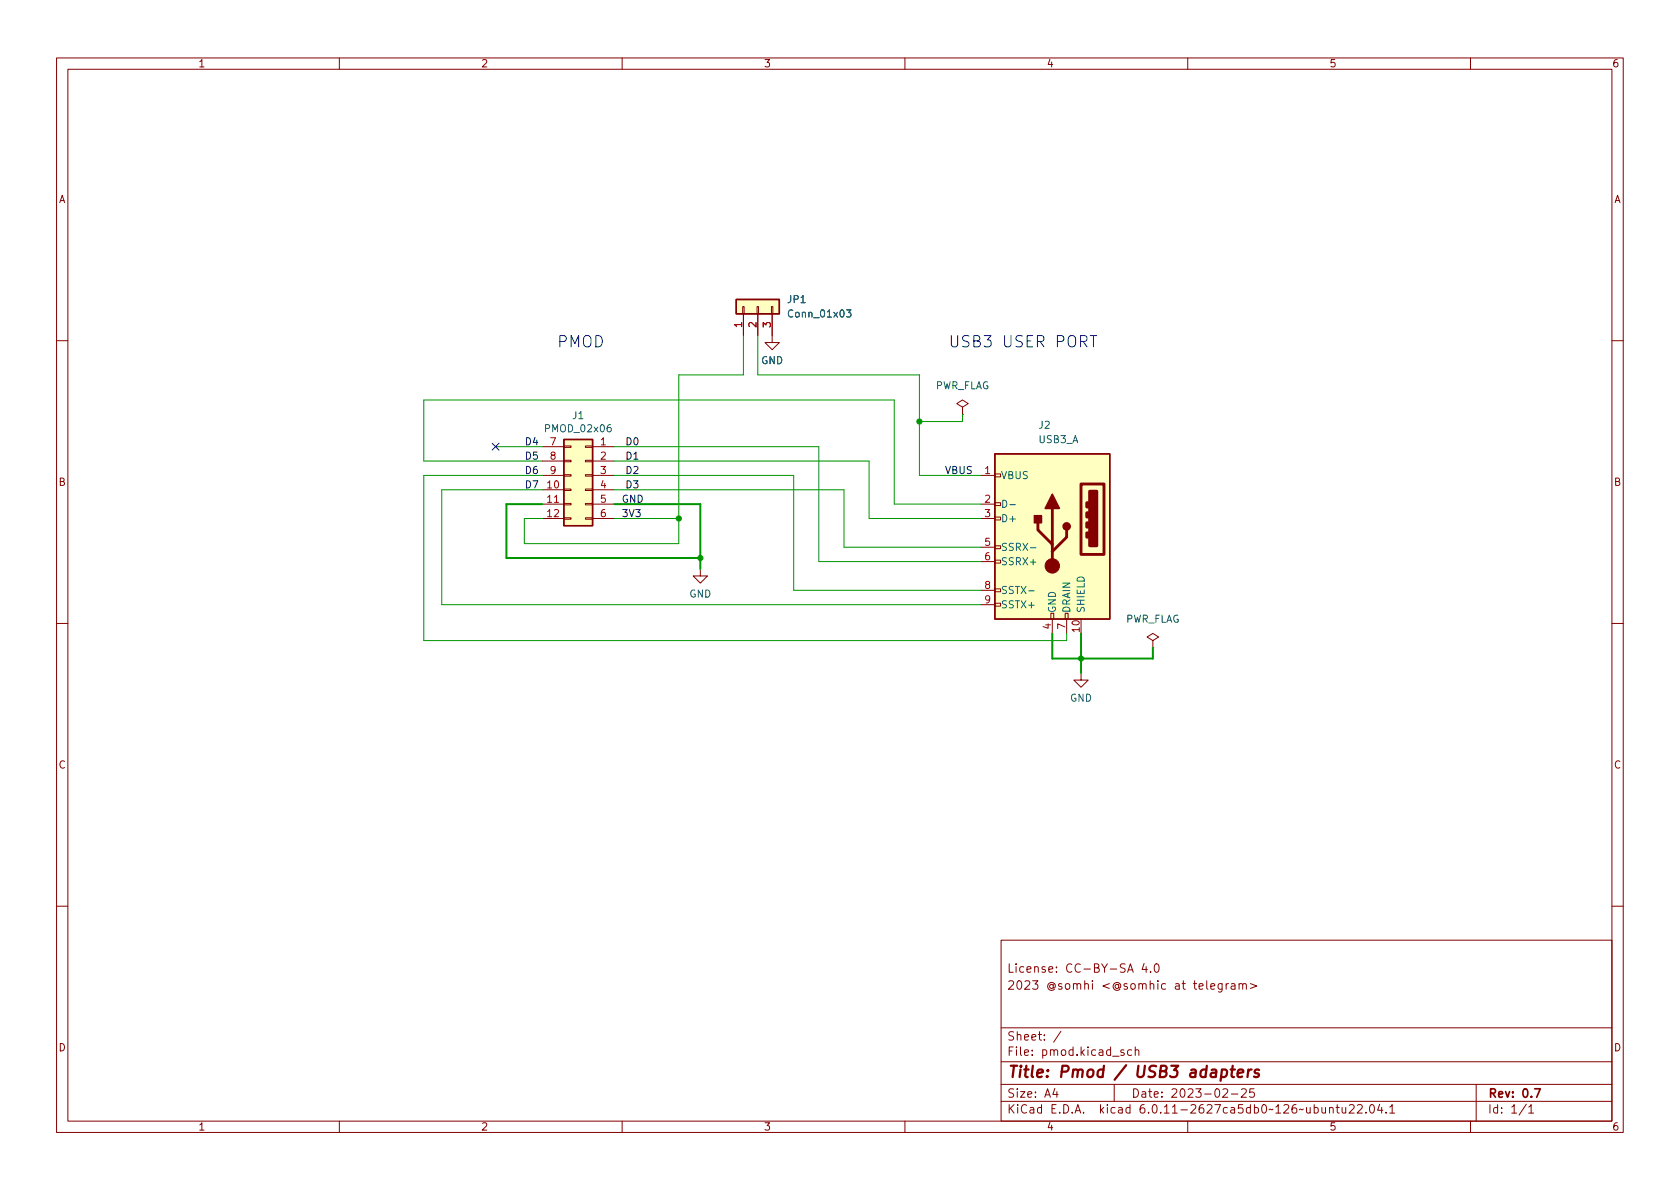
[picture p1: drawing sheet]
(kicad_sch (version 20211123) (generator eeschema)

 (paper "A4")

 (title_block
  (title "Pmod / USB3 adapters")
  (date "2023-02-25")
  (rev "${VERSION}")
  (comment 2 "2023 @somhi <@somhic at telegram>")
  (comment 3 "License: CC-BY-SA 4.0"))

 (lib_symbols
  (symbol "Connector:USB3_A" (pin_names (offset 1.016)) (in_bom yes) (on_board yes)
   (property "Reference" "J" (id 0) (at -10.16 15.24 0) (effects (font (size 1.27 1.27)) (justify left)))
   (property "Value" "USB3_A" (id 1) (at 10.16 15.24 0) (effects (font (size 1.27 1.27)) (justify right)))
   (property "Footprint" "" (id 2) (at 3.81 2.54 0) (effects (font (size 1.27 1.27)) hide))
   (property "Datasheet" "~" (id 3) (at 3.81 2.54 0) (effects (font (size 1.27 1.27)) hide))
   (symbol "USB3_A_0_0"
    (rectangle (start -9.144 8.636) (end -5.08 -3.81) (stroke (width 0.508) (type default) (color 0 0 0 0)) (fill (type none)))
    (rectangle (start -7.874 7.366) (end -6.604 -2.286) (stroke (width 0.508) (type default) (color 0 0 0 0)) (fill (type outline)))
    (rectangle (start -6.35 0) (end -6.096 -0.762) (stroke (width 0.508) (type default) (color 0 0 0 0)) (fill (type none)))
    (rectangle (start -6.35 1.778) (end -6.096 1.016) (stroke (width 0.508) (type default) (color 0 0 0 0)) (fill (type none)))
    (rectangle (start -6.35 3.556) (end -6.096 2.794) (stroke (width 0.508) (type default) (color 0 0 0 0)) (fill (type none)))
    (rectangle (start -6.35 5.334) (end -6.096 4.572) (stroke (width 0.508) (type default) (color 0 0 0 0)) (fill (type none)))
    (rectangle (start -2.794 -15.24) (end -2.286 -14.224) (stroke (width 0) (type default) (color 0 0 0 0)) (fill (type none)))
    (rectangle (start -0.254 -15.24) (end 0.254 -14.224) (stroke (width 0) (type default) (color 0 0 0 0)) (fill (type none)))
    (rectangle (start 10.16 -12.446) (end 9.144 -12.954) (stroke (width 0) (type default) (color 0 0 0 0)) (fill (type none)))
    (rectangle (start 10.16 -9.906) (end 9.144 -10.414) (stroke (width 0) (type default) (color 0 0 0 0)) (fill (type none)))
    (rectangle (start 10.16 -4.826) (end 9.144 -5.334) (stroke (width 0) (type default) (color 0 0 0 0)) (fill (type none)))
    (rectangle (start 10.16 -2.286) (end 9.144 -2.794) (stroke (width 0) (type default) (color 0 0 0 0)) (fill (type none)))
    (rectangle (start 10.16 2.794) (end 9.144 2.286) (stroke (width 0) (type default) (color 0 0 0 0)) (fill (type none)))
    (rectangle (start 10.16 5.334) (end 9.144 4.826) (stroke (width 0) (type default) (color 0 0 0 0)) (fill (type none)))
    (rectangle (start 10.16 10.414) (end 9.144 9.906) (stroke (width 0) (type default) (color 0 0 0 0)) (fill (type none))))
   (symbol "USB3_A_0_1"
    (rectangle (start -10.16 13.97) (end 10.16 -15.24) (stroke (width 0.254) (type default) (color 0 0 0 0)) (fill (type background))))
   (symbol "USB3_A_1_1"
    (circle (center -2.54 1.143) (radius 0.635) (stroke (width 0.254) (type default) (color 0 0 0 0)) (fill (type outline)))
    (circle (center 0 -5.842) (radius 1.27) (stroke (width 0) (type default) (color 0 0 0 0)) (fill (type outline)))
    (polyline (pts (xy 0 -5.842) (xy 0 4.318)) (stroke (width 0.508) (type default) (color 0 0 0 0)) (fill (type none)))
    (polyline (pts (xy 0 -3.302) (xy -2.54 -0.762) (xy -2.54 0.508)) (stroke (width 0.508) (type default) (color 0 0 0 0)) (fill (type none)))
    (polyline (pts (xy 0 -2.032) (xy 2.54 0.508) (xy 2.54 1.778)) (stroke (width 0.508) (type default) (color 0 0 0 0)) (fill (type none)))
    (polyline (pts (xy -1.27 4.318) (xy 0 6.858) (xy 1.27 4.318) (xy -1.27 4.318)) (stroke (width 0.254) (type default) (color 0 0 0 0)) (fill (type outline)))
    (rectangle (start 1.905 1.778) (end 3.175 3.048) (stroke (width 0.254) (type default) (color 0 0 0 0)) (fill (type outline)))
    (pin power_in line (at 12.7 10.16 180) (length 2.54) (name "VBUS" (effects (font (size 1.27 1.27)))) (number "1" (effects (font (size 1.27 1.27)))))
    (pin passive line (at -5.08 -17.78 90) (length 2.54) (name "SHIELD" (effects (font (size 1.27 1.27)))) (number "10" (effects (font (size 1.27 1.27)))))
    (pin bidirectional line (at 12.7 5.08 180) (length 2.54) (name "D-" (effects (font (size 1.27 1.27)))) (number "2" (effects (font (size 1.27 1.27)))))
    (pin bidirectional line (at 12.7 2.54 180) (length 2.54) (name "D+" (effects (font (size 1.27 1.27)))) (number "3" (effects (font (size 1.27 1.27)))))
    (pin power_in line (at 0 -17.78 90) (length 2.54) (name "GND" (effects (font (size 1.27 1.27)))) (number "4" (effects (font (size 1.27 1.27)))))
    (pin output line (at 12.7 -2.54 180) (length 2.54) (name "SSRX-" (effects (font (size 1.27 1.27)))) (number "5" (effects (font (size 1.27 1.27)))))
    (pin output line (at 12.7 -5.08 180) (length 2.54) (name "SSRX+" (effects (font (size 1.27 1.27)))) (number "6" (effects (font (size 1.27 1.27)))))
    (pin passive line (at -2.54 -17.78 90) (length 2.54) (name "DRAIN" (effects (font (size 1.27 1.27)))) (number "7" (effects (font (size 1.27 1.27)))))
    (pin input line (at 12.7 -10.16 180) (length 2.54) (name "SSTX-" (effects (font (size 1.27 1.27)))) (number "8" (effects (font (size 1.27 1.27)))))
    (pin input line (at 12.7 -12.7 180) (length 2.54) (name "SSTX+" (effects (font (size 1.27 1.27)))) (number "9" (effects (font (size 1.27 1.27)))))))
  (symbol "Connector_Generic:Conn_01x03" (pin_names (offset 1.016) hide) (in_bom yes) (on_board yes)
   (property "Reference" "J" (id 0) (at 0 5.08 0) (effects (font (size 1.27 1.27))))
   (property "Value" "Conn_01x03" (id 1) (at 0 -5.08 0) (effects (font (size 1.27 1.27))))
   (property "Footprint" "" (id 2) (at 0 0 0) (effects (font (size 1.27 1.27)) hide))
   (property "Datasheet" "~" (id 3) (at 0 0 0) (effects (font (size 1.27 1.27)) hide))
   (symbol "Conn_01x03_1_1"
    (rectangle (start -1.27 -2.413) (end 0 -2.667) (stroke (width 0.1524) (type default) (color 0 0 0 0)) (fill (type none)))
    (rectangle (start -1.27 0.127) (end 0 -0.127) (stroke (width 0.1524) (type default) (color 0 0 0 0)) (fill (type none)))
    (rectangle (start -1.27 2.667) (end 0 2.413) (stroke (width 0.1524) (type default) (color 0 0 0 0)) (fill (type none)))
    (rectangle (start -1.27 3.81) (end 1.27 -3.81) (stroke (width 0.254) (type default) (color 0 0 0 0)) (fill (type background)))
    (pin passive line (at -5.08 2.54 0) (length 3.81) (name "Pin_1" (effects (font (size 1.27 1.27)))) (number "1" (effects (font (size 1.27 1.27)))))
    (pin passive line (at -5.08 0 0) (length 3.81) (name "Pin_2" (effects (font (size 1.27 1.27)))) (number "2" (effects (font (size 1.27 1.27)))))
    (pin passive line (at -5.08 -2.54 0) (length 3.81) (name "Pin_3" (effects (font (size 1.27 1.27)))) (number "3" (effects (font (size 1.27 1.27)))))))
  (symbol "Connector_Generic:Conn_02x06_Top_Bottom" (pin_names (offset 1.016) hide) (in_bom yes) (on_board yes)
   (property "Reference" "J" (id 0) (at 1.27 7.62 0) (effects (font (size 1.27 1.27))))
   (property "Value" "Conn_02x06_Top_Bottom" (id 1) (at 1.27 -10.16 0) (effects (font (size 1.27 1.27))))
   (property "Footprint" "" (id 2) (at 0 0 0) (effects (font (size 1.27 1.27)) hide))
   (property "Datasheet" "~" (id 3) (at 0 0 0) (effects (font (size 1.27 1.27)) hide))
   (symbol "Conn_02x06_Top_Bottom_1_1"
    (rectangle (start -1.27 -7.493) (end 0 -7.747) (stroke (width 0.1524) (type default) (color 0 0 0 0)) (fill (type none)))
    (rectangle (start -1.27 -4.953) (end 0 -5.207) (stroke (width 0.1524) (type default) (color 0 0 0 0)) (fill (type none)))
    (rectangle (start -1.27 -2.413) (end 0 -2.667) (stroke (width 0.1524) (type default) (color 0 0 0 0)) (fill (type none)))
    (rectangle (start -1.27 0.127) (end 0 -0.127) (stroke (width 0.1524) (type default) (color 0 0 0 0)) (fill (type none)))
    (rectangle (start -1.27 2.667) (end 0 2.413) (stroke (width 0.1524) (type default) (color 0 0 0 0)) (fill (type none)))
    (rectangle (start -1.27 5.207) (end 0 4.953) (stroke (width 0.1524) (type default) (color 0 0 0 0)) (fill (type none)))
    (rectangle (start -1.27 6.35) (end 3.81 -8.89) (stroke (width 0.254) (type default) (color 0 0 0 0)) (fill (type background)))
    (rectangle (start 3.81 -7.493) (end 2.54 -7.747) (stroke (width 0.1524) (type default) (color 0 0 0 0)) (fill (type none)))
    (rectangle (start 3.81 -4.953) (end 2.54 -5.207) (stroke (width 0.1524) (type default) (color 0 0 0 0)) (fill (type none)))
    (rectangle (start 3.81 -2.413) (end 2.54 -2.667) (stroke (width 0.1524) (type default) (color 0 0 0 0)) (fill (type none)))
    (rectangle (start 3.81 0.127) (end 2.54 -0.127) (stroke (width 0.1524) (type default) (color 0 0 0 0)) (fill (type none)))
    (rectangle (start 3.81 2.667) (end 2.54 2.413) (stroke (width 0.1524) (type default) (color 0 0 0 0)) (fill (type none)))
    (rectangle (start 3.81 5.207) (end 2.54 4.953) (stroke (width 0.1524) (type default) (color 0 0 0 0)) (fill (type none)))
    (pin passive line (at -5.08 5.08 0) (length 3.81) (name "Pin_1" (effects (font (size 1.27 1.27)))) (number "1" (effects (font (size 1.27 1.27)))))
    (pin passive line (at 7.62 -2.54 180) (length 3.81) (name "Pin_10" (effects (font (size 1.27 1.27)))) (number "10" (effects (font (size 1.27 1.27)))))
    (pin passive line (at 7.62 -5.08 180) (length 3.81) (name "Pin_11" (effects (font (size 1.27 1.27)))) (number "11" (effects (font (size 1.27 1.27)))))
    (pin passive line (at 7.62 -7.62 180) (length 3.81) (name "Pin_12" (effects (font (size 1.27 1.27)))) (number "12" (effects (font (size 1.27 1.27)))))
    (pin passive line (at -5.08 2.54 0) (length 3.81) (name "Pin_2" (effects (font (size 1.27 1.27)))) (number "2" (effects (font (size 1.27 1.27)))))
    (pin passive line (at -5.08 0 0) (length 3.81) (name "Pin_3" (effects (font (size 1.27 1.27)))) (number "3" (effects (font (size 1.27 1.27)))))
    (pin passive line (at -5.08 -2.54 0) (length 3.81) (name "Pin_4" (effects (font (size 1.27 1.27)))) (number "4" (effects (font (size 1.27 1.27)))))
    (pin passive line (at -5.08 -5.08 0) (length 3.81) (name "Pin_5" (effects (font (size 1.27 1.27)))) (number "5" (effects (font (size 1.27 1.27)))))
    (pin passive line (at -5.08 -7.62 0) (length 3.81) (name "Pin_6" (effects (font (size 1.27 1.27)))) (number "6" (effects (font (size 1.27 1.27)))))
    (pin passive line (at 7.62 5.08 180) (length 3.81) (name "Pin_7" (effects (font (size 1.27 1.27)))) (number "7" (effects (font (size 1.27 1.27)))))
    (pin passive line (at 7.62 2.54 180) (length 3.81) (name "Pin_8" (effects (font (size 1.27 1.27)))) (number "8" (effects (font (size 1.27 1.27)))))
    (pin passive line (at 7.62 0 180) (length 3.81) (name "Pin_9" (effects (font (size 1.27 1.27)))) (number "9" (effects (font (size 1.27 1.27)))))))
  (symbol "power:GND" (power) (pin_names (offset 0)) (in_bom yes) (on_board yes)
   (property "Reference" "#PWR" (id 0) (at 0 -6.35 0) (effects (font (size 1.27 1.27)) hide))
   (property "Value" "GND" (id 1) (at 0 -3.81 0) (effects (font (size 1.27 1.27))))
   (property "Footprint" "" (id 2) (at 0 0 0) (effects (font (size 1.27 1.27)) hide))
   (property "Datasheet" "" (id 3) (at 0 0 0) (effects (font (size 1.27 1.27)) hide))
   (symbol "GND_0_1"
    (polyline (pts (xy 0 0) (xy 0 -1.27) (xy 1.27 -1.27) (xy 0 -2.54) (xy -1.27 -1.27) (xy 0 -1.27)) (stroke (width 0) (type default) (color 0 0 0 0)) (fill (type none))))
   (symbol "GND_1_1"
    (pin power_in line (at 0 0 270) (length 0) hide (name "GND" (effects (font (size 1.27 1.27)))) (number "1" (effects (font (size 1.27 1.27)))))))
  (symbol "power:PWR_FLAG" (power) (pin_numbers hide) (pin_names (offset 0) hide) (in_bom yes) (on_board yes)
   (property "Reference" "#FLG" (id 0) (at 0 1.905 0) (effects (font (size 1.27 1.27)) hide))
   (property "Value" "PWR_FLAG" (id 1) (at 0 3.81 0) (effects (font (size 1.27 1.27))))
   (property "Footprint" "" (id 2) (at 0 0 0) (effects (font (size 1.27 1.27)) hide))
   (property "Datasheet" "~" (id 3) (at 0 0 0) (effects (font (size 1.27 1.27)) hide))
   (symbol "PWR_FLAG_0_0"
    (pin power_out line (at 0 0 90) (length 0) (name "pwr" (effects (font (size 1.27 1.27)))) (number "1" (effects (font (size 1.27 1.27))))))
   (symbol "PWR_FLAG_0_1"
    (polyline (pts (xy 0 0) (xy 0 1.27) (xy -1.016 1.905) (xy 0 2.54) (xy 1.016 1.905) (xy 0 1.27)) (stroke (width 0) (type default) (color 0 0 0 0)) (fill (type none))))))

 (junction (at 120.015 91.44) (diameter 0) (color 0 0 0 0))
 (junction (at 162.56 74.295) (diameter 0) (color 0 0 0 0))
 (junction (at 123.825 98.425) (diameter 0) (color 0 0 0 0))
 (junction (at 191.135 116.205) (diameter 0) (color 0 0 0 0))

 (no_connect (at 87.63 78.74))

 (wire (pts (xy 74.93 81.28) (xy 95.885 81.28)) (stroke (width 0) (type default) (color 0 0 0 0)))
 (wire (pts (xy 95.885 88.9) (xy 89.535 88.9)) (stroke (width 0) (type default) (color 0 0 0 0)))
 (wire (pts (xy 191.135 118.745) (xy 191.135 116.205)) (stroke (width 0) (type default) (color 0 0 0 0)))
 (wire (pts (xy 158.115 88.9) (xy 173.355 88.9)) (stroke (width 0) (type default) (color 0 0 0 0)))
 (wire (pts (xy 74.93 113.03) (xy 188.595 113.03)) (stroke (width 0) (type default) (color 0 0 0 0)))
 (wire (pts (xy 108.585 86.36) (xy 149.225 86.36)) (stroke (width 0) (type default) (color 0 0 0 0)))
 (wire (pts (xy 170.18 73.025) (xy 170.18 74.295)) (stroke (width 0) (type default) (color 0 0 0 0)))
 (wire (pts (xy 89.535 98.425) (xy 123.825 98.425)) (stroke (width 0) (type default) (color 0 0 0 0)))
 (wire (pts (xy 74.93 83.82) (xy 74.93 113.03)) (stroke (width 0) (type default) (color 0 0 0 0)))
 (wire (pts (xy 140.335 104.14) (xy 173.355 104.14)) (stroke (width 0) (type default) (color 0 0 0 0)))
 (wire (pts (xy 153.67 81.28) (xy 153.67 91.44)) (stroke (width 0) (type default) (color 0 0 0 0)))
 (wire (pts (xy 78.105 106.68) (xy 173.355 106.68)) (stroke (width 0) (type default) (color 0 0 0 0)))
 (wire (pts (xy 162.56 83.82) (xy 173.355 83.82)) (stroke (width 0) (type default) (color 0 0 0 0)))
 (wire (pts (xy 191.135 111.76) (xy 191.135 116.205)) (stroke (width 0) (type default) (color 0 0 0 0)))
 (wire (pts (xy 149.225 86.36) (xy 149.225 96.52)) (stroke (width 0) (type default) (color 0 0 0 0)))
 (wire (pts (xy 108.585 88.9) (xy 123.825 88.9)) (stroke (width 0) (type default) (color 0 0 0 0)))
 (wire (pts (xy 123.825 88.9) (xy 123.825 98.425)) (stroke (width 0) (type default) (color 0 0 0 0)))
 (wire (pts (xy 153.67 91.44) (xy 173.355 91.44)) (stroke (width 0) (type default) (color 0 0 0 0)))
 (wire (pts (xy 108.585 91.44) (xy 120.015 91.44)) (stroke (width 0) (type default) (color 0 0 0 0)))
 (wire (pts (xy 92.71 91.44) (xy 92.71 95.885)) (stroke (width 0) (type default) (color 0 0 0 0)))
 (wire (pts (xy 120.015 95.885) (xy 120.015 91.44)) (stroke (width 0) (type default) (color 0 0 0 0)))
 (wire (pts (xy 78.105 86.36) (xy 95.885 86.36)) (stroke (width 0) (type default) (color 0 0 0 0)))
 (wire (pts (xy 186.055 111.76) (xy 186.055 116.205)) (stroke (width 0) (type default) (color 0 0 0 0)))
 (wire (pts (xy 78.105 86.36) (xy 78.105 106.68)) (stroke (width 0) (type default) (color 0 0 0 0)))
 (wire (pts (xy 74.93 70.485) (xy 158.115 70.485)) (stroke (width 0) (type default) (color 0 0 0 0)))
 (wire (pts (xy 120.015 66.04) (xy 120.015 91.44)) (stroke (width 0) (type default) (color 0 0 0 0)))
 (wire (pts (xy 162.56 74.295) (xy 170.18 74.295)) (stroke (width 0) (type default) (color 0 0 0 0)))
 (wire (pts (xy 149.225 96.52) (xy 173.355 96.52)) (stroke (width 0) (type default) (color 0 0 0 0)))
 (wire (pts (xy 188.595 111.76) (xy 188.595 113.03)) (stroke (width 0) (type default) (color 0 0 0 0)))
 (wire (pts (xy 162.56 74.295) (xy 162.56 83.82)) (stroke (width 0) (type default) (color 0 0 0 0)))
 (wire (pts (xy 123.825 98.425) (xy 123.825 100.33)) (stroke (width 0) (type default) (color 0 0 0 0)))
 (wire (pts (xy 108.585 81.28) (xy 153.67 81.28)) (stroke (width 0) (type default) (color 0 0 0 0)))
 (wire (pts (xy 108.585 83.82) (xy 140.335 83.82)) (stroke (width 0) (type default) (color 0 0 0 0)))
 (wire (pts (xy 131.445 59.055) (xy 131.445 66.04)) (stroke (width 0) (type default) (color 0 0 0 0)))
 (wire (pts (xy 108.585 78.74) (xy 144.78 78.74)) (stroke (width 0) (type default) (color 0 0 0 0)))
 (wire (pts (xy 133.985 66.04) (xy 162.56 66.04)) (stroke (width 0) (type default) (color 0 0 0 0)))
 (wire (pts (xy 120.015 66.04) (xy 131.445 66.04)) (stroke (width 0) (type default) (color 0 0 0 0)))
 (wire (pts (xy 203.835 116.205) (xy 191.135 116.205)) (stroke (width 0) (type default) (color 0 0 0 0)))
 (wire (pts (xy 186.055 116.205) (xy 191.135 116.205)) (stroke (width 0) (type default) (color 0 0 0 0)))
 (wire (pts (xy 144.78 99.06) (xy 173.355 99.06)) (stroke (width 0) (type default) (color 0 0 0 0)))
 (wire (pts (xy 144.78 78.74) (xy 144.78 99.06)) (stroke (width 0) (type default) (color 0 0 0 0)))
 (wire (pts (xy 158.115 70.485) (xy 158.115 88.9)) (stroke (width 0) (type default) (color 0 0 0 0)))
 (wire (pts (xy 162.56 66.04) (xy 162.56 74.295)) (stroke (width 0) (type default) (color 0 0 0 0)))
 (wire (pts (xy 140.335 83.82) (xy 140.335 104.14)) (stroke (width 0) (type default) (color 0 0 0 0)))
 (wire (pts (xy 92.71 95.885) (xy 120.015 95.885)) (stroke (width 0) (type default) (color 0 0 0 0)))
 (wire (pts (xy 203.835 114.3) (xy 203.835 116.205)) (stroke (width 0) (type default) (color 0 0 0 0)))
 (wire (pts (xy 74.93 81.28) (xy 74.93 70.485)) (stroke (width 0) (type default) (color 0 0 0 0)))
 (wire (pts (xy 87.63 78.74) (xy 95.885 78.74)) (stroke (width 0) (type default) (color 0 0 0 0)))
 (wire (pts (xy 74.93 83.82) (xy 95.885 83.82)) (stroke (width 0) (type default) (color 0 0 0 0)))
 (wire (pts (xy 133.985 59.055) (xy 133.985 66.04)) (stroke (width 0) (type default) (color 0 0 0 0)))
 (wire (pts (xy 95.885 91.44) (xy 92.71 91.44)) (stroke (width 0) (type default) (color 0 0 0 0)))
 (wire (pts (xy 89.535 88.9) (xy 89.535 98.425)) (stroke (width 0) (type default) (color 0 0 0 0)))

 (text "PMOD" (at 98.425 61.595 0) (effects (font (size 2 2)) (justify left bottom)))
 (text "USB3 USER PORT" (at 167.64 61.595 0) (effects (font (size 2 2)) (justify left bottom)))

 (label "D5" (at 92.71 81.28 0) (effects (font (size 1.27 1.27)) (justify left bottom)))
 (label "D6" (at 92.71 83.82 0) (effects (font (size 1.27 1.27)) (justify left bottom)))
 (label "D2" (at 110.49 83.82 0) (effects (font (size 1.27 1.27)) (justify left bottom)))
 (label "D7" (at 92.71 86.36 0) (effects (font (size 1.27 1.27)) (justify left bottom)))
 (label "3V3" (at 109.855 91.44 0) (effects (font (size 1.27 1.27)) (justify left bottom)))
 (label "D1" (at 110.49 81.28 0) (effects (font (size 1.27 1.27)) (justify left bottom)))
 (label "D0" (at 110.49 78.74 0) (effects (font (size 1.27 1.27)) (justify left bottom)))
 (label "D4" (at 92.71 78.74 0) (effects (font (size 1.27 1.27)) (justify left bottom)))
 (label "D3" (at 110.49 86.36 0) (effects (font (size 1.27 1.27)) (justify left bottom)))
 (label "GND" (at 109.855 88.9 0) (effects (font (size 1.27 1.27)) (justify left bottom)))
 (label "VBUS" (at 167.005 83.82 0) (effects (font (size 1.27 1.27)) (justify left bottom)))

 (symbol (lib_id "Connector_Generic:Conn_02x06_Top_Bottom") (at 103.505 83.82 0) (mirror y) (unit 1) (in_bom yes) (on_board yes)
  (property "Reference" "J1" (id 0) (at 102.235 73.2282 0))
  (property "Value" "PMOD_02x06" (id 1) (at 102.235 75.5396 0))
  (property "Footprint" "FM4DD:PMODHeader_2x06_P2.54mm_Horizontal" (id 2) (at 103.505 83.82 0) (effects (font (size 1.27 1.27)) hide))
  (property "Datasheet" "~" (id 3) (at 103.505 83.82 0) (effects (font (size 1.27 1.27)) hide)) (pin "1") (pin "10") (pin "11") (pin "12") (pin "2") (pin "3") (pin "4") (pin "5") (pin "6") (pin "7") (pin "8") (pin "9"))

 (symbol (lib_id "power:GND") (at 136.525 59.055 0) (unit 1) (in_bom yes) (on_board yes) (fields_autoplaced)
  (property "Reference" "#PWR01" (id 0) (at 136.525 65.405 0) (effects (font (size 1.27 1.27)) hide))
  (property "Value" "GND" (id 1) (at 136.525 63.5 0))
  (property "Footprint" "" (id 2) (at 136.525 59.055 0) (effects (font (size 1.27 1.27)) hide))
  (property "Datasheet" "" (id 3) (at 136.525 59.055 0) (effects (font (size 1.27 1.27)) hide)) (pin "1"))

 (symbol (lib_id "power:GND") (at 191.135 118.745 0) (unit 1) (in_bom yes) (on_board yes) (fields_autoplaced)
  (property "Reference" "#PWR0102" (id 0) (at 191.135 125.095 0) (effects (font (size 1.27 1.27)) hide))
  (property "Value" "GND" (id 1) (at 191.135 123.19 0))
  (property "Footprint" "" (id 2) (at 191.135 118.745 0) (effects (font (size 1.27 1.27)) hide))
  (property "Datasheet" "" (id 3) (at 191.135 118.745 0) (effects (font (size 1.27 1.27)) hide)) (pin "1"))

 (symbol (lib_id "Connector:USB3_A") (at 186.055 93.98 0) (mirror y) (unit 1) (in_bom yes) (on_board yes)
  (property "Reference" "J2" (id 0) (at 183.515 74.93 0) (effects (font (size 1.27 1.27)) (justify right)))
  (property "Value" "USB3_A" (id 1) (at 183.515 77.47 0) (effects (font (size 1.27 1.27)) (justify right)))
  (property "Footprint" "varis:USB-3.0-TH_C69073" (id 2) (at 182.245 91.44 0) (effects (font (size 1.27 1.27)) hide))
  (property "Datasheet" "~" (id 3) (at 182.245 91.44 0) (effects (font (size 1.27 1.27)) hide))
  (property "old_FP" "Connector_USB:USB3_A_Molex_48393-001" (id 4) (at 186.055 93.98 0) (effects (font (size 1.27 1.27)) hide)) (pin "1") (pin "10") (pin "2") (pin "3") (pin "4") (pin "5") (pin "6") (pin "7") (pin "8") (pin "9"))

 (symbol (lib_id "power:PWR_FLAG") (at 203.835 114.3 0) (unit 1) (in_bom yes) (on_board yes) (fields_autoplaced)
  (property "Reference" "#FLG0101" (id 0) (at 203.835 112.395 0) (effects (font (size 1.27 1.27)) hide))
  (property "Value" "PWR_FLAG" (id 1) (at 203.835 109.22 0))
  (property "Footprint" "" (id 2) (at 203.835 114.3 0) (effects (font (size 1.27 1.27)) hide))
  (property "Datasheet" "~" (id 3) (at 203.835 114.3 0) (effects (font (size 1.27 1.27)) hide)) (pin "1"))

 (symbol (lib_id "power:GND") (at 123.825 100.33 0) (unit 1) (in_bom yes) (on_board yes) (fields_autoplaced)
  (property "Reference" "#PWR0101" (id 0) (at 123.825 106.68 0) (effects (font (size 1.27 1.27)) hide))
  (property "Value" "GND" (id 1) (at 123.825 104.775 0))
  (property "Footprint" "" (id 2) (at 123.825 100.33 0) (effects (font (size 1.27 1.27)) hide))
  (property "Datasheet" "" (id 3) (at 123.825 100.33 0) (effects (font (size 1.27 1.27)) hide)) (pin "1"))

 (symbol (lib_id "power:PWR_FLAG") (at 170.18 73.025 0) (unit 1) (in_bom yes) (on_board yes) (fields_autoplaced)
  (property "Reference" "#FLG0102" (id 0) (at 170.18 71.12 0) (effects (font (size 1.27 1.27)) hide))
  (property "Value" "PWR_FLAG" (id 1) (at 170.18 67.945 0))
  (property "Footprint" "" (id 2) (at 170.18 73.025 0) (effects (font (size 1.27 1.27)) hide))
  (property "Datasheet" "~" (id 3) (at 170.18 73.025 0) (effects (font (size 1.27 1.27)) hide)) (pin "1"))

 (symbol (lib_id "Connector_Generic:Conn_01x03") (at 133.985 53.975 90) (unit 1) (in_bom yes) (on_board yes) (fields_autoplaced)
  (property "Reference" "JP1" (id 0) (at 139.065 52.7049 90) (effects (font (size 1.27 1.27)) (justify right)))
  (property "Value" "Conn_01x03" (id 1) (at 139.065 55.2449 90) (effects (font (size 1.27 1.27)) (justify right)))
  (property "Footprint" "Connector_PinHeader_2.54mm:PinHeader_1x03_P2.54mm_Vertical" (id 2) (at 133.985 53.975 0) (effects (font (size 1.27 1.27)) hide))
  (property "Datasheet" "~" (id 3) (at 133.985 53.975 0) (effects (font (size 1.27 1.27)) hide)) (pin "1") (pin "2") (pin "3"))

 (sheet_instances (path "" (page "1")))

)
